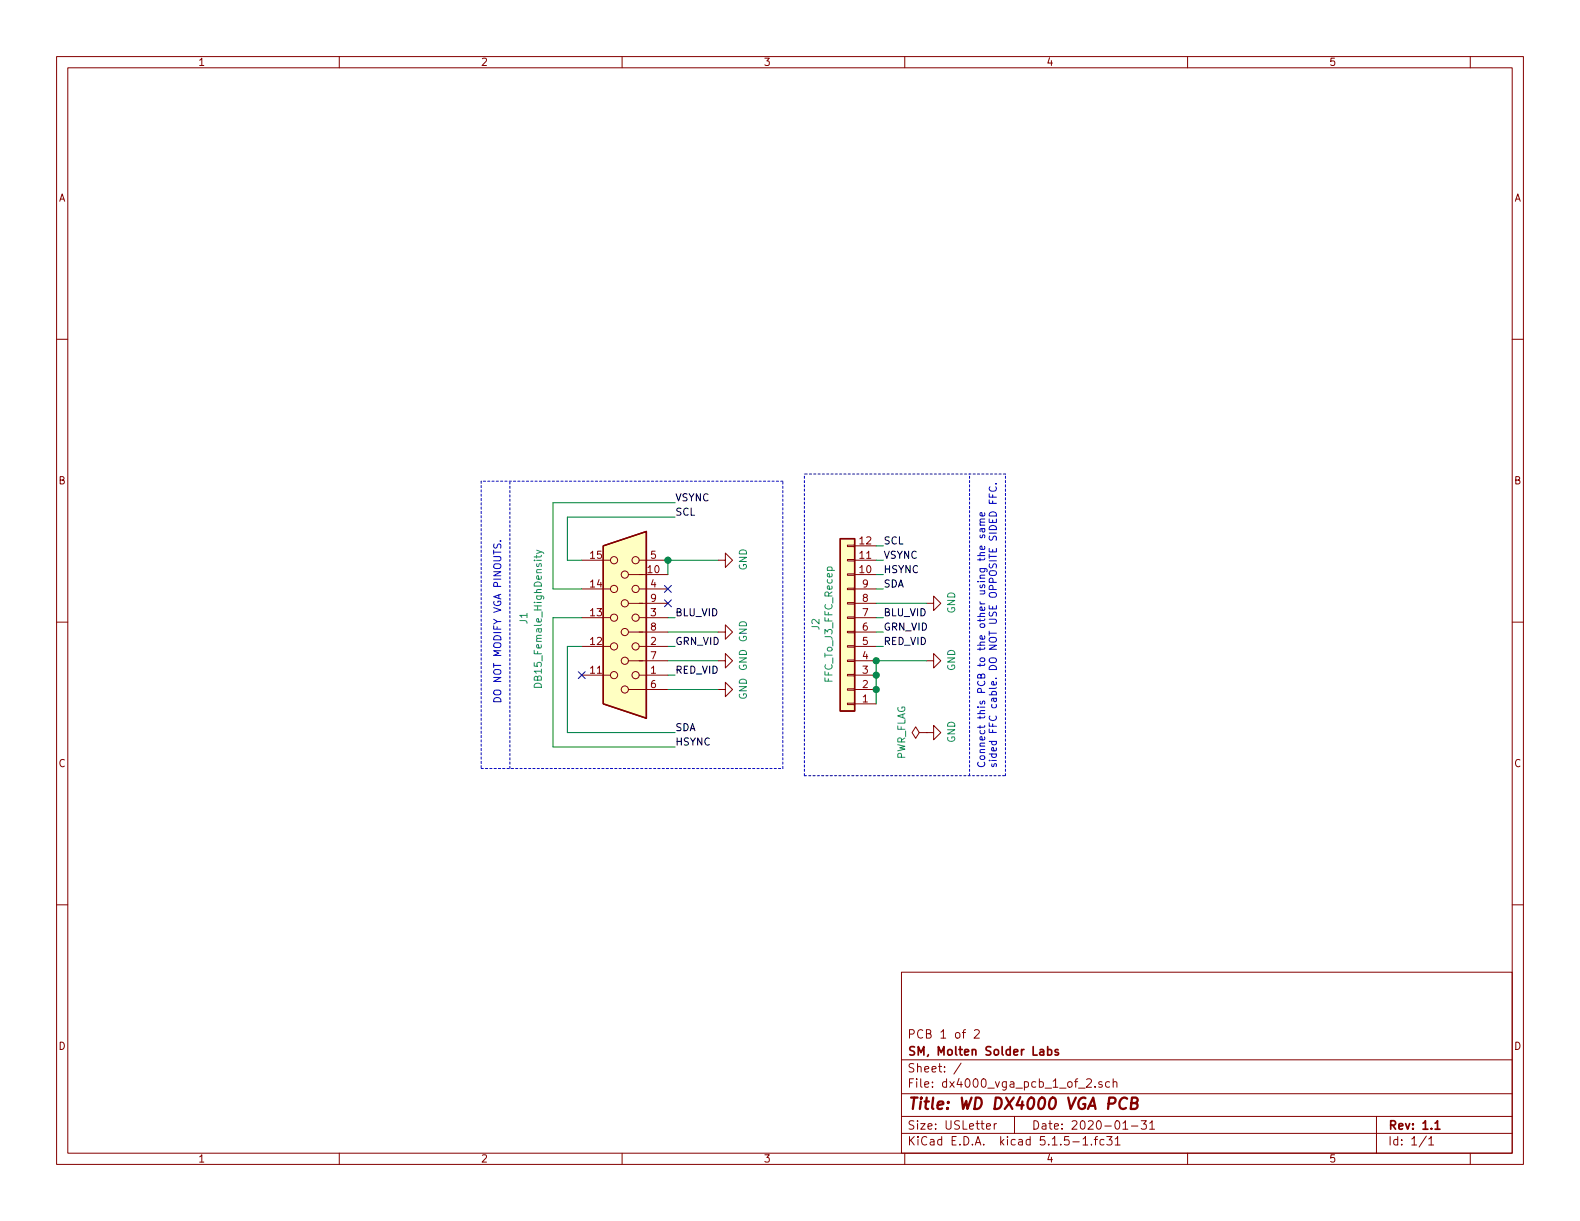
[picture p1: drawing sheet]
<svg xmlns="http://www.w3.org/2000/svg" width="279mm" height="216mm" viewBox="0 0 279 216" stroke-linecap="round" stroke-linejoin="round" font-family="sans-serif">
<g fill="none" stroke="#840000" stroke-width=".18">
<path d="M10 10h259.4v195.9h-259.4zM12 12h255.4v191.9h-255.4zM60 10v2M110 10v2M160 10v2M210 10v2M260 10v2M10 60h2M267.4 60h2M102.9 99.1h5M113 99.1h5.1M127 99.1h1.3v-1.3l1.2 1.3-1.2 1.2v-1.2"/>
<path d="M149.9 98.9h1.2v.3h-1.2zM149.9 96.4h1.2v.2h-1.2zM151.1 99.1h3.8M151.1 96.5h3.8M10 110h2M102.9 119.4h5M102.9 114.3h5M102.9 109.2h5M102.9 104.1h5M111.1 116.8h7M111.1 101.6h7M111.1 106.7h7"/>
<path d="M111.1 111.8h7M113 119.4h5.1M113 114.3h5.1M113 109.2h5.1M113 104.1h5.1M127 116.8h1.3v-1.2l1.2 1.2-1.2 1.3v-1.3M127 111.8h1.3v-1.3l1.2 1.3-1.2 1.2v-1.2M149.9 106.6h1.2v.2h-1.2zM149.9 104h1.2v.3h-1.2zM149.9 101.5h1.2v.2h-1.2zM149.9 109.1h1.2v.2h-1.2zM149.9 114.2h1.2v.2h-1.2z"/>
<path d="M149.9 116.7h1.2v.3h-1.2zM149.9 119.3h1.2v.2h-1.2zM149.9 111.6h1.2v.3h-1.2zM151.1 116.8h3.8M151.1 101.6h3.8M151.1 106.7h3.8M151.1 111.8h3.8M151.1 119.4h3.8M151.1 114.3h3.8M151.1 109.2h3.8M151.1 104.1h3.8M163.8 116.8h1.3v-1.2l1.3 1.2-1.3 1.3v-1.3"/>
<path d="M163.8 106.7h1.3v-1.3l1.3 1.3-1.3 1.3v-1.3M267.4 110h2M111.1 121.9h7M127 121.9h1.3v-1.2l1.2 1.2-1.2 1.3v-1.3M149.9 121.8h1.2v.2h-1.2zM149.9 124.3h1.2v.3h-1.2zM151.1 121.9h3.8M151.1 124.5h3.8M162.6 129.5l-.7-1-.6 1 .6 1.1 .7-1.1h1.2M163.8 129.5h.1M163.8 129.5h1.3v-1.2l1.3 1.2-1.3 1.3v-1.3M10 160h2"/>
<path d="M267.4 160h2M159.4 171.9h108v32h-108zM159.4 197.4h108M159.4 193.4h108M159.4 187.4h108M170 188l-1.3 1.9M172.3 182.2l.2-.1h.4l.2 .1 .1 .3-1 1.1h1M174.4 199.2l.8-.2-.1-.2-.4-.1-.3 .2 .1 .7h.6M175.8 198.7v1M176.2 198.7l-.3 .1-.1 .2M179.4 197.4v3M192.2 190.9l.2-.1h.3l.2 .1 .1 .3-.9 1.1h.9"/>
<path d="M193.6 192.1v.2M194.9 191.3a.37 .37 0 0 0-.6 .2l.1 .2 .5 .1v.2l-.2 .3-.4-.1M196.2 191.3h-.4l-.3 .2 .1 .6 .2 .2 .4-.1M196.8 191.4l.1-.1a.37 .37 0 0 1 .6 .2v.8M196.8 190.8v1.5M198.6 198.6l.4-.4v1.5M198.6 199.7h.8M200.1 199.1h1.1M201.8 198.2h.9l-.5 .6 .5 .1v.6l-.3 .2-.6-.2M203.3 198.6l.4-.4v1.5M203.3 199.7h.9M243.4 197.4v6.5"/>
<path d="M60 203.9v2M110 203.9v2M159.4 200.4h108M160 203.9v2M189.7 201.9h1.2M191.5 201.4l.4-.4v1.5M191.5 202.5h.9M193 202.3v.2M193.5 201.5h.6M194.1 201l-.4 .2v1.3M195.2 201.5h-.4l-.3 .3 .1 .5 .2 .2 .4-.1M195.7 201h.9l-.5 .5 .5 .2v.6l-.2 .2-.7-.2"/>
<path d="M197.2 201.4l.4-.4v1.5M197.2 202.5h.9M210 203.9v2M252.2 200.9l-1.2 1.9M252.7 201.4l.4-.4v1.5M252.7 202.5h.8M260 203.9v2"/>
<circle cx="108.6" cy="99.1" r=".63"/>
<circle cx="112.4" cy="99.1" r=".63"/>
<circle cx="108.6" cy="119.4" r=".63"/>
<circle cx="108.6" cy="109.2" r=".63"/>
<circle cx="108.6" cy="104.1" r=".63"/>
<circle cx="108.6" cy="114.3" r=".63"/>
<circle cx="110.5" cy="106.7" r=".63"/>
<circle cx="110.5" cy="116.8" r=".63"/>
<circle cx="110.5" cy="101.6" r=".63"/>
<circle cx="110.5" cy="111.8" r=".63"/>
<circle cx="112.4" cy="109.2" r=".63"/>
<circle cx="112.4" cy="119.4" r=".63"/>
<circle cx="112.4" cy="104.1" r=".63"/>
<circle cx="112.4" cy="114.3" r=".63"/>
<circle cx="110.5" cy="121.9" r=".63"/>
</g>
<path d="M185.3 185.6h.4l.3 .3-.1 .5-.2 .2-.4-.1M185.3 185.1v1.5M187.1 185.6h-.3l-.2 .2v.2l.5 .1v.4h-.5M253.8 198.6l.4-.4v1.5M253.8 199.7h.8" fill="none" stroke="#840000" stroke-width=".3"/>
<path d="M199.3 194.3a.88 .88 0 0 0-1 0 .88 .88 0 0 0-.4 .9 .7 .7 0 0 0 .4 .8 .7 .7 0 0 0 .8-.1M200.1 195l.8-.1a.47 .47 0 0 0 .3-.4 .47 .47 0 0 0-.3-.4h-.7l-.3 2h.8a.53 .53 0 0 0 .5-.5 .53 .53 0 0 0-.5-.6" fill="none" stroke="#840000" stroke-width=".41"/>
<g fill="#ffffc2" stroke="#ffffc2" stroke-width=".18">
<path d="M106.7 96.5l7.6-2.5v33l-7.6-2.5z"/>
<path d="M148.6 95.3h2.5v30.4h-2.5z"/>
</g>
<path d="M106.7 96.5l7.6-2.5v33l-7.6-2.5zM148.6 95.3h2.5v30.4h-2.5z" fill="none" stroke="#840000" stroke-width=".25"/>
<path d="M94.9 97.3l1.1 .4 .2 .2M94.9 98.2v.5M95.7 98.2l-.1 .3h-1.1M95.7 97.6l-.8 .3M94.5 121a.68 .68 0 0 1 .8-.2 .68 .68 0 0 1 .4 .7h-1.2z" fill="none" stroke="#008484" stroke-width=".18"/>
<path d="M85.1 85.1v50.8M138.4 85.1h-53.3M177.8 83.8h-35.6M85.1 135.9h53.3M90.2 135.9v-50.8M138.4 135.9v-50.8M142.2 137.2v-53.4M142.2 137.2h35.6M171.4 137.2v-53.4M177.8 137.2v-53.4" fill="none" stroke="#0000c2" stroke-width=".18" stroke-dasharray=".4 .4"/>
<g fill="none" stroke="#008400" stroke-width=".18">
<path d="M119.4 88.9h-21.6v15.2h5.1M119.4 91.4h-19.1v7.7h2.6M127 99.1h-8.9v2.5M154.9 96.5h1.3M154.9 99.1h1.3M102.9 109.2h-5.1v22.9h21.6M102.9 114.3h-2.6v15.2h19.1M118.1 109.2h1.3M118.1 111.8h8.9M118.1 114.3h1.3M118.1 116.8h8.9M118.1 119.4h1.3"/>
<path d="M154.9 101.6h1.3M154.9 109.2h1.3M154.9 111.8h1.3M154.9 114.3h1.3M154.9 104.1h1.3M154.9 106.7h8.9M163.8 116.8h-8.9v7.7M118.1 121.9h8.9"/>
</g>
<g fill="none" stroke="#0000c2" stroke-width=".18">
<path d="M87.4 96.2l-.1 .5 .3 .2 .3-.1 .2-.6h.3l.2 .2-.1 .5M88.4 95.7h.2M172.9 98.2h1.2M173.3 98.7v.5M173.3 92.9h.8M173.4 94.6l-.1 .3 .2 .2 .2-.1 .1-.4h.3v.5M173.6 93.5l.1 .4 .1 .2 .3-.2v-.4M174.1 96.6v.4l-.1 .2-.6-.1v-.5l.2-.1 .1 .7M174.1 90.7v.4l-.1 .1h-.6v-.5l.2-.1 .1 .6M174.1 98.7l-.1 .3h-1.1M174.1 97.7l-.7 .1-.1 .3 .1 .1M174.1 93.5h-.7v.5"/>
<path d="M174.1 92.3l-.7 .1-.1 .3 .1 .2M174.1 91.8h-.7l-.1 .3 .2 .2M174.9 88.4v.6h1.3M174.9 87.3v.6h1.3M175.1 86.1a.51 .51 0 0 0 0 .6 .51 .51 0 0 0 .6 .2 .46 .46 0 0 0 .5-.3 .46 .46 0 0 0-.1-.5M175.1 90.6a.67 .67 0 0 1 .8 0 .67 .67 0 0 1 .3 .6h-1.3zM175.5 87.5v.4M175.5 88.6v.4M176.1 85.5h.1"/>
</g>
<g fill="#008400" stroke="#008400" stroke-width=".25">
<circle cx="154.9" cy="119.4" r=".51"/>
<circle cx="118.1" cy="99.1" r=".51"/>
<circle cx="154.9" cy="121.9" r=".51"/>
<circle cx="154.9" cy="116.8" r=".51"/>
</g>
<path d="M102.3 118.8l1.2 1.2M103.5 118.8l-1.2 1.2M117.5 103.5l1.2 1.2M117.5 106.1l1.2 1.2M118.7 103.5l-1.2 1.2M118.7 106.1l-1.2 1.2" fill="none" stroke="#000084" stroke-width=".18"/>
<text font-size="2.8" fill="#840000" x="160.4" y="196.2">Title: WD DX4000 VGA PCB</text>
<g font-size="2.1" fill="#840000">
<text x="160.4" y="183.6">PCB 1 of 2</text>
<text x="160.4" y="189.6">Sheet: /</text>
<text x="160.4" y="186.6">SM, Molten Solder Labs</text>
<text x="160.4" y="192.3">File: dx4000_vga_pcb_1_of_2.sch</text>
<text x="160.4" y="202.5">KiCad E.D.A. kicad 5.1.5-1.fc31</text>
<text x="160.4" y="199.7">Size: USLetter</text>
<text x="182.4" y="199.7">Date: 2020-01-31</text>
<text x="245.4" y="199.7">Rev: 1.1</text>
<text x="245.4" y="202.5">Id: 1/1</text>
</g>
<g font-size="1.8" fill="#840000">
<text x="35" y="11.6">1</text>
<text x="85" y="11.6">2</text>
<text x="135" y="11.6">3</text>
<text x="185" y="11.6">4</text>
<text x="235" y="11.6">5</text>
<text x="10.4" y="35.6">A</text>
<text x="267.8" y="35.6">A</text>
<text x="10.4" y="85.6">B</text>
<text x="267.8" y="85.6">B</text>
<text x="104.4" y="98.8">15</text>
<text x="114.6" y="101.3">10</text>
<text x="115.1" y="98.8">5</text>
<text x="152.1" y="101.3">10</text>
<text x="152.1" y="98.8">11</text>
<text x="152.1" y="96.3">12</text>
<text x="104.4" y="103.9">14</text>
<text x="115.1" y="103.9">4</text>
<text x="115.1" y="106.4">9</text>
<text x="152.6" y="106.4">8</text>
<text x="152.6" y="103.9">9</text>
<text x="104.4" y="109">13</text>
<text x="115.1" y="109">3</text>
<text x="115.1" y="111.5">8</text>
<text x="152.6" y="111.5">6</text>
<text x="152.6" y="109">7</text>
<text x="104.4" y="119.1">11</text>
<text x="104.4" y="114">12</text>
<text x="115.1" y="119.1">1</text>
<text x="115.1" y="114">2</text>
<text x="115.1" y="116.6">7</text>
<text x="152.6" y="119.1">3</text>
<text x="152.6" y="116.6">4</text>
<text x="152.6" y="114">5</text>
<text x="115.1" y="121.7">6</text>
<text x="152.6" y="124.2">1</text>
<text x="152.6" y="121.7">2</text>
<text x="10.4" y="135.6">C</text>
<text x="267.8" y="135.6">C</text>
<text x="10.4" y="185.6">D</text>
<text x="267.8" y="185.6">D</text>
<text x="35" y="205.5">1</text>
<text x="85" y="205.5">2</text>
<text x="135" y="205.5">3</text>
<text x="185" y="205.5">4</text>
<text x="235" y="205.5">5</text>
</g>
<g font-size="1.8">
<text x="119.4" y="88.6">VSYNC</text>
<text x="119.4" y="91.2">SCL</text>
<text x="156.2" y="98.8">VSYNC</text>
<text x="156.2" y="96.3">SCL</text>
<text x="156.2" y="101.3">HSYNC</text>
<text x="156.2" y="103.9">SDA</text>
<text x="119.4" y="109">BLU_VID</text>
<text x="156.2" y="109">BLU_VID</text>
<text x="156.2" y="111.5">GRN_VID</text>
<text x="119.4" y="119.1">RED_VID</text>
<text x="119.4" y="114">GRN_VID</text>
<text x="156.2" y="114">RED_VID</text>
<text x="119.4" y="131.8">HSYNC</text>
<text x="119.4" y="129.3">SDA</text>
</g>
<g font-size="1.8" fill="#008484">
<text x="132.1" y="100.9" transform="rotate(-90 132.1 100.9)">GND</text>
<text x="93.3" y="110.3" transform="rotate(-90 93.3 110.3)">J1</text>
<text x="144.9" y="111.4" transform="rotate(-90 144.9 111.4)">J2</text>
<text x="168.9" y="108.5" transform="rotate(-90 168.9 108.5)">GND</text>
<text x="168.9" y="118.7" transform="rotate(-90 168.9 118.7)">GND</text>
<text x="95.8" y="120.9" transform="rotate(-90 95.8 120.9)">DB15_Female_HighDensity</text>
<text x="132.1" y="123.7" transform="rotate(-90 132.1 123.7)">GND GND GND</text>
<text x="147.2" y="120.5" transform="rotate(-90 147.2 120.5)">FFC_To_J3_FFC_Recep</text>
<text x="168.9" y="131.4" transform="rotate(-90 168.9 131.4)">GND</text>
<text x="160.1" y="134.5" transform="rotate(-90 160.1 134.5)">PWR_FLAG</text>
</g>
<g font-size="1.8" fill="#0000c2">
<text x="88.6" y="124.5" transform="rotate(-90 88.6 124.5)">DO NOT MODIFY VGA PINOUTS.</text>
<text x="174.2" y="135.9" transform="rotate(-90 174.2 135.9)">Connect this PCB to the other using the same</text>
<text x="176.3" y="135.9" transform="rotate(-90 176.3 135.9)">sided FFC cable. DO NOT USE OPPOSITE SIDED FFC.</text>
</g>
</svg>
